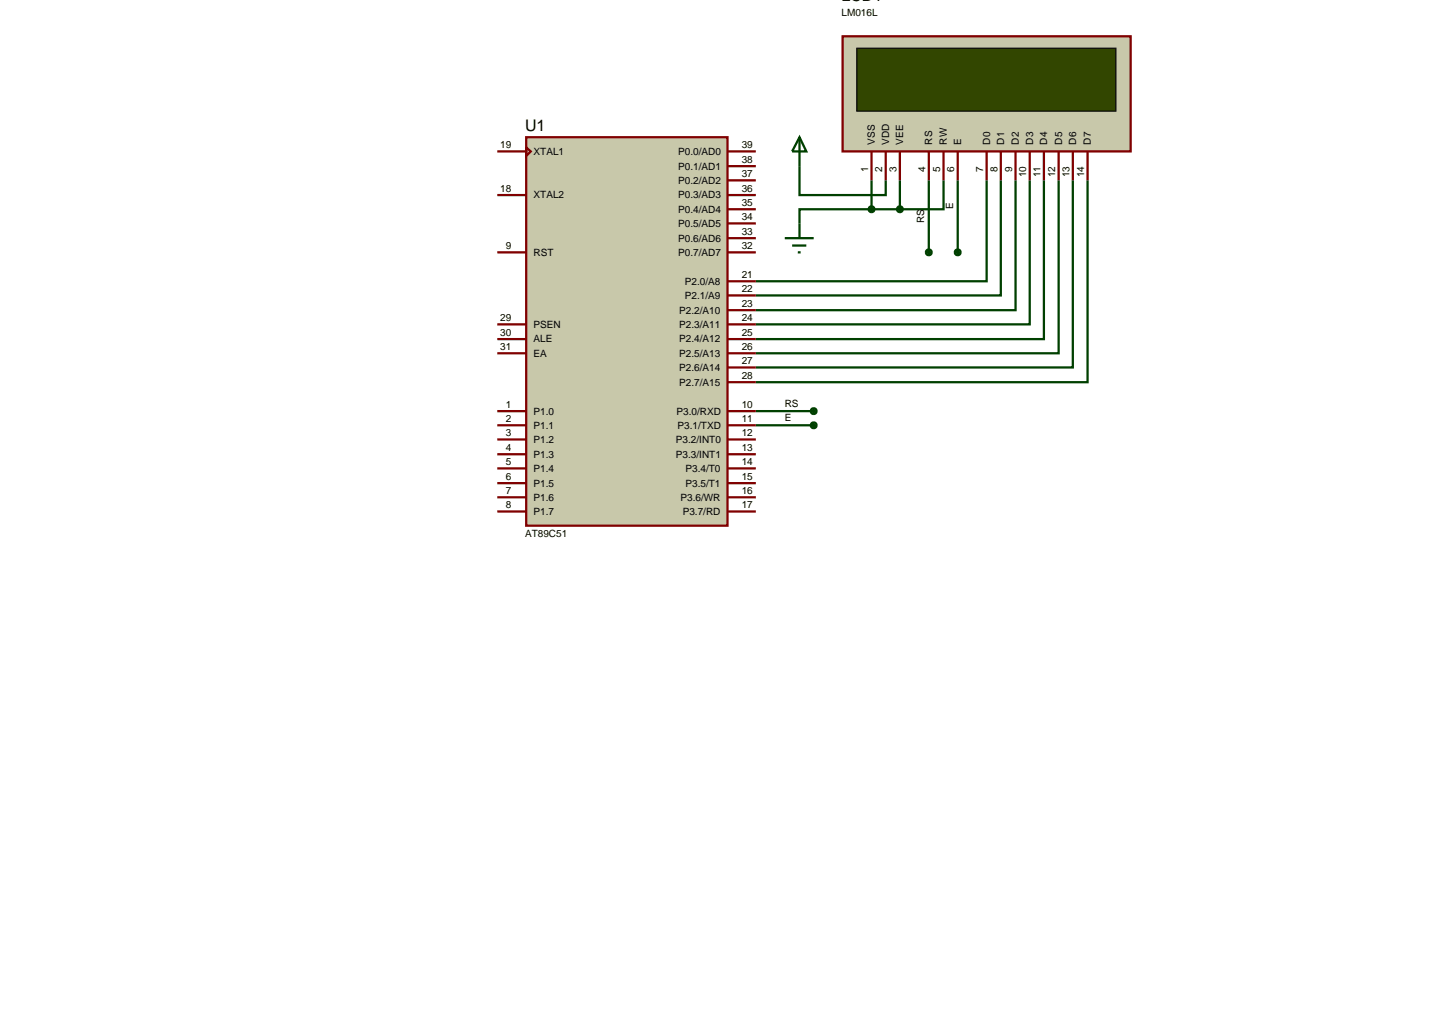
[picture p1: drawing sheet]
<svg xmlns="http://www.w3.org/2000/svg" width="257mm" height="180mm" viewBox="0 0 257 180" stroke-linecap="round" stroke-linejoin="round" font-family="sans-serif">
<g fill="none" stroke="#004000" stroke-width=".4">
<path d="M141 29.3v5.1h15.2v-2.6M153.7 36.9h-12.7v2.5M153.7 31.8v5.1M153.7 36.9h5M158.7 31.8v5.1M163.8 31.8v12.7M166.4 31.8v5.1h-7.7M168.9 31.8v12.7M174 31.8v17.8h-40.7M176.5 31.8v20.3h-43.2M179.1 31.8v22.9h-45.8M181.6 31.8v25.4h-48.3"/>
<path d="M184.1 31.8v28h-50.8M186.7 31.8v30.5h-53.4M189.2 31.8v33h-55.9M191.8 31.8v35.6h-58.5M133.3 72.5h10.2M133.3 75h10.2"/>
</g>
<path d="M92.8 24.2h35.5v68.5h-35.5z" fill="#c8c8aa" stroke="#800000" stroke-width=".4"/>
<g fill="none" stroke="#800000" stroke-width=".4">
<path d="M87.7 34.4h5.1M87.7 26.7h5.1M92.8 26l.8 .7-.8 .8zM128.3 34.4h5M128.3 26.7h5M128.3 29.3h5M128.3 31.8h5M128.3 36.9h5M128.3 39.4h5M87.7 59.8h5.1M87.7 57.2h5.1M87.7 44.5h5.1"/>
<path d="M128.3 59.8h5M128.3 57.2h5M128.3 44.5h5M128.3 42h5M128.3 49.6h5M128.3 52.1h5M128.3 54.7h5M87.7 62.3h5.1M87.7 72.5h5.1M87.7 75h5.1M87.7 77.5h5.1M128.3 62.3h5"/>
<path d="M128.3 72.5h5M128.3 75h5M128.3 77.5h5M128.3 67.4h5M128.3 64.8h5M87.7 80.1h5.1M87.7 82.6h5.1M87.7 85.2h5.1M87.7 87.7h5.1M87.7 90.2h5.1M128.3 80.1h5M128.3 82.6h5"/>
<path d="M128.3 85.2h5M128.3 87.7h5M128.3 90.2h5"/>
</g>
<path d="M148.6 6.4h50.8v20.3h-50.8z" fill="#c8c8aa" stroke="#800000" stroke-width=".4"/>
<path d="M151.1 8.5h45.7v11.1h-45.7z" fill="#324600" stroke="#000" stroke-width=".2"/>
<g fill="none" stroke="#800000" stroke-width=".4">
<path d="M153.7 26.7v5.1M156.2 26.7v5.1M158.7 26.7v5.1M163.8 26.7v5.1M166.4 26.7v5.1M168.9 26.7v5.1M174 26.7v5.1M176.5 26.7v5.1M179.1 26.7v5.1M181.6 26.7v5.1M184.1 26.7v5.1M186.7 26.7v5.1"/>
<path d="M189.2 26.7v5.1M191.8 26.7v5.1"/>
</g>
<path d="M141 39.4v2.6M138.4 42h5.1M139.7 43.3h2.5M140.7 44.5h.5" fill="none" stroke="#004000" stroke-width=".4"/>
<path d="M153.4 36.5l.3-.1-.5 .5zM153.7 36.4l.3 .1 .2 .4zM154.2 36.9l-.1 .3-.4 .2zM153.2 36.9l.5 .5-.4-.2z" fill="#004000" stroke="#004000" stroke-width=".4"/>
<path d="M153.7 36.4l.5 .5-.5 .5-.5-.5z" fill="#004000"/>
<path d="M158.3 36.6l.4-.2-.5 .5zM158.7 36.4l.3 .1 .2 .4zM158.7 37.4l.5-.5-.1 .3zM158.2 36.9l.5 .5-.4-.2z" fill="#004000" stroke="#004000" stroke-width=".4"/>
<path d="M158.7 36.4l.5 .5-.5 .5-.5-.5z" fill="#004000"/>
<path d="M141 24.2l1.2 2.5h-2.5zM141 24.2v5.1" fill="none" stroke="#004000" stroke-width=".4"/>
<path d="M163.5 44.1l.3-.1-.5 .5zM163.8 44l.4 .2 .1 .3zM164.3 44.5l-.2 .4-.3 .1zM163.3 44.5l.5 .5-.4-.2z" fill="#004000" stroke="#004000" stroke-width=".4"/>
<path d="M163.8 44l.5 .5-.5 .5-.5-.5z" fill="#004000"/>
<path d="M168.6 44.1l.3-.1-.5 .5zM168.9 44l.4 .2 .1 .3zM169.4 44.5l-.1 .3-.4 .2zM168.4 44.5l.5 .5-.3-.1z" fill="#004000" stroke="#004000" stroke-width=".4"/>
<path d="M168.4 44.5l.5-.5 .5 .5-.5 .5z" fill="#004000"/>
<path d="M143.2 72.1l.3-.1-.5 .5zM143.5 72l.4 .2 .1 .3zM144 72.5l-.1 .3-.4 .2zM143 72.5l.5 .5-.3-.1z" fill="#004000" stroke="#004000" stroke-width=".4"/>
<path d="M143 72.5l.5-.5 .5 .5-.5 .5z" fill="#004000"/>
<path d="M143.1 74.7l.4-.2-.5 .5zM143.5 74.5l.3 .1 .2 .4zM144 75l-.1 .3-.4 .2zM143 75l.5 .5-.3-.1z" fill="#004000" stroke="#004000" stroke-width=".4"/>
<path d="M143 75l.5-.5 .5 .5-.5 .5z" fill="#004000"/>
<g font-size="2.8">
<text x="148.4" y=".2">LCD1</text>
<text x="92.6" y="23.1">U1</text>
</g>
<g font-size="1.8">
<text x="148.4" y="2.9">LM016L</text>
<text x="88.2" y="26.1">19</text>
<text x="94.1" y="27.3">XTAL1</text>
<text x="119.6" y="27.3">P0.0/AD0</text>
<text x="119.6" y="29.9">P0.1/AD1</text>
<text x="130.8" y="26.1">39</text>
<text x="130.8" y="28.7">38</text>
<text x="154.3" y="25.5" transform="rotate(-90 154.3 25.5)">VSS</text>
<text x="156.8" y="25.5" transform="rotate(-90 156.8 25.5)">VDD</text>
<text x="159.3" y="25.5" transform="rotate(-90 159.3 25.5)">VEE</text>
<text x="164.4" y="25.5" transform="rotate(-90 164.4 25.5)">RS</text>
<text x="167" y="25.5" transform="rotate(-90 167 25.5)">RW</text>
<text x="169.5" y="25.5" transform="rotate(-90 169.5 25.5)">E</text>
<text x="174.6" y="25.5" transform="rotate(-90 174.6 25.5)">D0</text>
<text x="177.1" y="25.5" transform="rotate(-90 177.1 25.5)">D1</text>
<text x="179.7" y="25.5" transform="rotate(-90 179.7 25.5)">D2</text>
<text x="182.2" y="25.5" transform="rotate(-90 182.2 25.5)">D3</text>
<text x="184.7" y="25.5" transform="rotate(-90 184.7 25.5)">D4</text>
<text x="187.3" y="25.5" transform="rotate(-90 187.3 25.5)">D5</text>
<text x="189.8" y="25.5" transform="rotate(-90 189.8 25.5)">D6</text>
<text x="192.4" y="25.5" transform="rotate(-90 192.4 25.5)">D7</text>
<text x="88.2" y="33.8">18</text>
<text x="94.1" y="35">XTAL2</text>
<text x="119.6" y="32.4">P0.2/AD2</text>
<text x="119.6" y="35">P0.3/AD3</text>
<text x="130.8" y="31.2">37</text>
<text x="130.8" y="33.8">36</text>
<text x="153.1" y="30.3" transform="rotate(-90 153.1 30.3)">1</text>
<text x="155.6" y="30.3" transform="rotate(-90 155.6 30.3)">2</text>
<text x="158.1" y="30.3" transform="rotate(-90 158.1 30.3)">3</text>
<text x="163.2" y="30.3" transform="rotate(-90 163.2 30.3)">4</text>
<text x="165.8" y="30.3" transform="rotate(-90 165.8 30.3)">5</text>
<text x="168.3" y="30.3" transform="rotate(-90 168.3 30.3)">6</text>
<text x="173.4" y="30.3" transform="rotate(-90 173.4 30.3)">7</text>
<text x="175.9" y="30.3" transform="rotate(-90 175.9 30.3)">8</text>
<text x="178.5" y="30.3" transform="rotate(-90 178.5 30.3)">9</text>
<text x="181" y="31.3" transform="rotate(-90 181 31.3)">10</text>
<text x="183.5" y="31.3" transform="rotate(-90 183.5 31.3)">11</text>
<text x="186.1" y="31.3" transform="rotate(-90 186.1 31.3)">12</text>
<text x="188.6" y="31.3" transform="rotate(-90 188.6 31.3)">13</text>
<text x="191.2" y="31.3" transform="rotate(-90 191.2 31.3)">14</text>
<text x="119.6" y="37.5">P0.4/AD4</text>
<text x="119.6" y="40">P0.5/AD5</text>
<text x="130.8" y="36.3">35</text>
<text x="130.8" y="38.8">34</text>
<text x="130.8" y="41.4">33</text>
<text x="163" y="39.4" transform="rotate(-90 163 39.4)">RS</text>
<text x="168.1" y="36.9" transform="rotate(-90 168.1 36.9)">E</text>
<text x="89.2" y="43.9">9</text>
<text x="94.1" y="45.1">RST</text>
<text x="119.6" y="42.6">P0.6/AD6</text>
<text x="119.6" y="45.1">P0.7/AD7</text>
<text x="130.8" y="43.9">32</text>
<text x="120.8" y="50.2">P2.0/A8</text>
<text x="120.8" y="52.7">P2.1/A9</text>
<text x="130.8" y="49">21</text>
<text x="130.8" y="51.5">22</text>
<text x="88.2" y="59.2">30</text>
<text x="88.2" y="56.6">29</text>
<text x="94.1" y="57.8">PSEN</text>
<text x="119.8" y="55.3">P2.2/A10</text>
<text x="119.8" y="57.8">P2.3/A11</text>
<text x="130.8" y="54.1">23</text>
<text x="130.8" y="56.6">24</text>
<text x="130.8" y="59.2">25</text>
<text x="88.2" y="61.7">31</text>
<text x="94.1" y="60.4">ALE</text>
<text x="94.1" y="62.9">EA</text>
<text x="119.8" y="60.4">P2.4/A12</text>
<text x="119.8" y="62.9">P2.5/A13</text>
<text x="119.8" y="65.4">P2.6/A14</text>
<text x="130.8" y="61.7">26</text>
<text x="130.8" y="64.2">27</text>
<text x="89.2" y="71.9">1</text>
<text x="119.8" y="68">P2.7/A15</text>
<text x="130.8" y="71.9">10</text>
<text x="130.8" y="66.8">28</text>
<text x="138.4" y="71.7">RS</text>
<text x="89.2" y="74.4">2</text>
<text x="89.2" y="76.9">3</text>
<text x="94.1" y="73.1">P1.0</text>
<text x="94.1" y="75.6">P1.1</text>
<text x="119.3" y="73.1">P3.0/RXD</text>
<text x="119.5" y="75.6">P3.1/TXD</text>
<text x="130.8" y="74.4">11</text>
<text x="130.8" y="76.9">12</text>
<text x="138.4" y="74.2">E</text>
<text x="89.2" y="79.5">4</text>
<text x="89.2" y="82">5</text>
<text x="94.1" y="78.1">P1.2</text>
<text x="94.1" y="80.7">P1.3</text>
<text x="94.1" y="83.2">P1.4</text>
<text x="119.2" y="78.1">P3.2/INT0</text>
<text x="119.2" y="80.7">P3.3/INT1</text>
<text x="120.9" y="83.2">P3.4/T0</text>
<text x="130.8" y="79.5">13</text>
<text x="130.8" y="82">14</text>
<text x="89.2" y="84.6">6</text>
<text x="89.2" y="87.1">7</text>
<text x="89.2" y="89.6">8</text>
<text x="94.1" y="85.8">P1.5</text>
<text x="94.1" y="88.3">P1.6</text>
<text x="120" y="88.3">P3.6/WR</text>
<text x="120.9" y="85.8">P3.5/T1</text>
<text x="130.8" y="89.6">17</text>
<text x="130.8" y="87.1">16</text>
<text x="130.8" y="84.6">15</text>
<text x="92.6" y="94.7">AT89C51</text>
<text x="94.1" y="90.8">P1.7</text>
<text x="120.4" y="90.8">P3.7/RD</text>
</g>
</svg>
